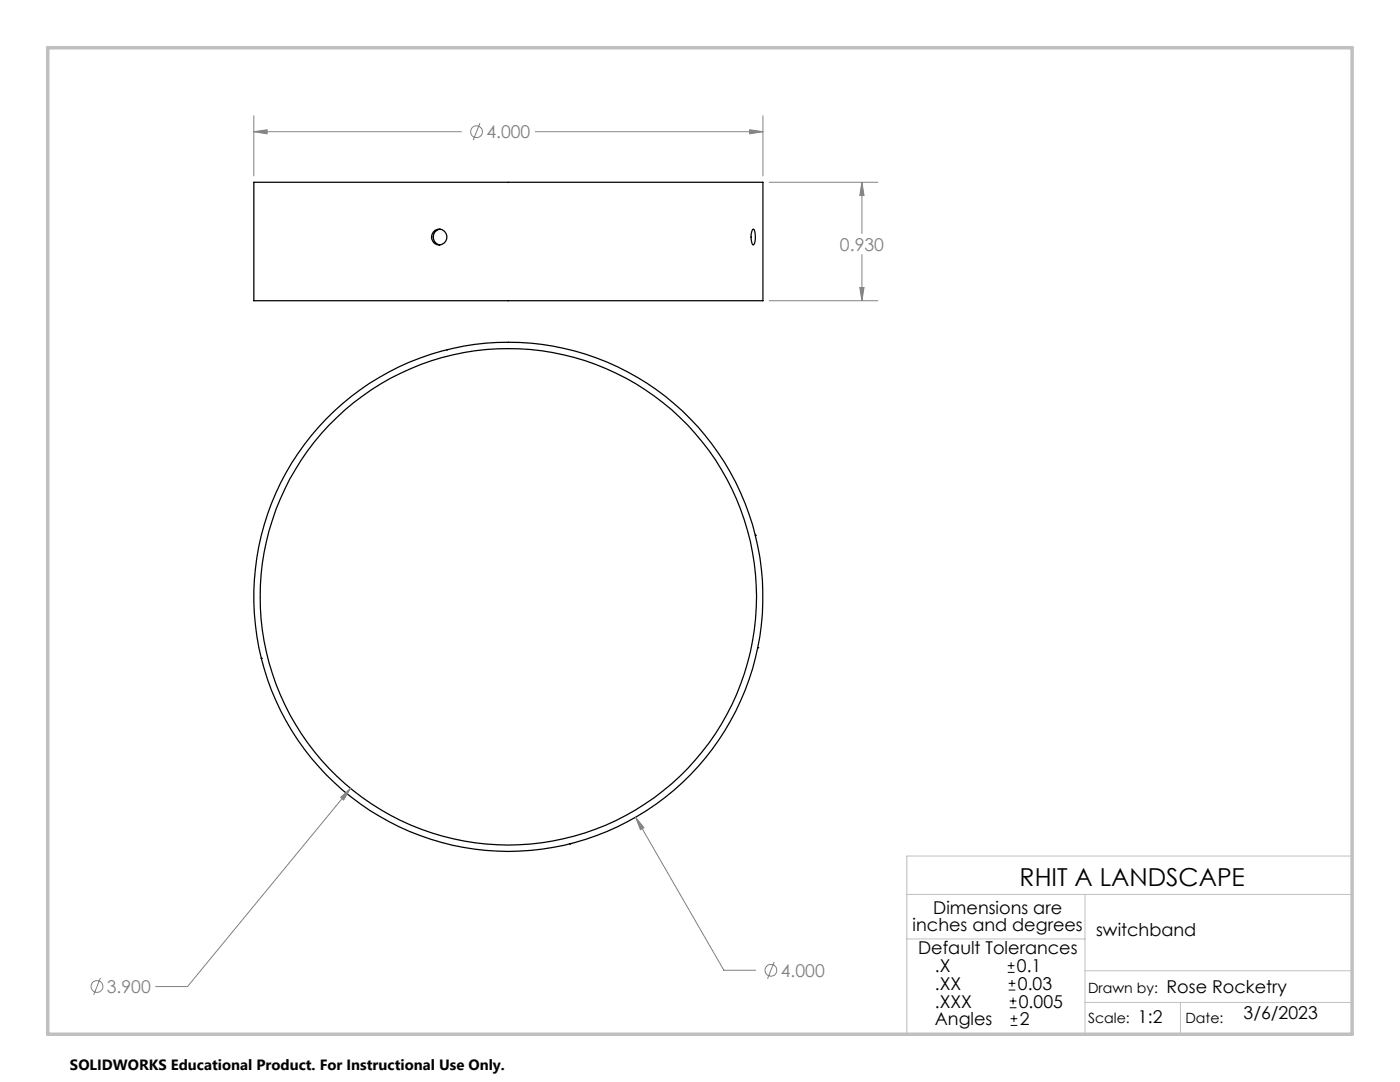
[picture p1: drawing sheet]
<svg xmlns="http://www.w3.org/2000/svg" width="279mm" height="216mm" viewBox="0 0 279 216" stroke-linecap="round" stroke-linejoin="round" font-family="sans-serif">
<g fill="none" stroke="#000" stroke-width=".25">
<path d="M50.7 36.4h101.6v23.6h-101.6zM87.9 45.8a1.56 1.56 0 0 0-1.4 1.5 1.56 1.56 0 0 0 1.3 1.6M150.2 45.8l.2-.1a3.8 3.8 0 0 1 .1 3.1l-.2 .1a3.2 3.2 0 0 1-.1-3.1zM89.2 69.8h.1M150.7 106.8h.1M52.1 131.4h.1M151.2 129.3h.1M113.7 168.4h.1"/>
<circle cx="87.7" cy="47.3" r="1.56"/>
<circle cx="101.4" cy="119.1" r="50.8"/>
<circle cx="101.5" cy="119.1" r="49.5"/>
</g>
<g fill="none" stroke="#808080" stroke-width=".2">
<path d="M50.7 26.3l2.6-.4v.8zM50.7 23.1v12M50.7 26.3h41.4M95.8 24.6l-1.4 3.4M106.8 26.3h45.5M149.6 25.9l2.7 .4-2.7 .4zM152.3 23.1v12M153.5 36.4h21.7M172 36.4l.4 2.6h-.8zM172 36.4v10.2M171.6 57.4h.8l-.4 2.6zM172 50.8v9.2"/>
<path d="M153.5 60h21.7M68 159.1l2-1.8-1.4 2.3zM70 157.3l-32.6 39.5h-6.3M126.9 163.1l1.6 2.1-.7 .4zM126.9 163.1l17.6 30.5h6.3M20 195.2l-1.3 3.3M154.5 191.9l-1.3 3.4"/>
<circle cx="95.1" cy="26.3" r="1.18"/>
<circle cx="19.4" cy="196.8" r="1.18"/>
<circle cx="153.9" cy="193.6" r="1.18"/>
</g>
<path d="M201.1 194h1.4M201.1 192.7h1.4M201.3 197.6h1.3M201.3 196.2h1.3M201.5 199.7h1.3M201.8 192v1.4M202 195.5v1.4M202.2 199.1v1.3M201.5 201.1h1.3M201.7 204.6h1.3M201.7 203.3h1.3M202.4 202.6v1.3" fill="none" stroke="#000" stroke-width=".2"/>
<path d="M181 178.5h88.8M181 170.8h88.8v35.6h-88.8zM216.5 178.5v27.9M181 187.4h35.5M216.5 193.7h53.3M216.5 200h53.3M235.6 200v6.4" fill="none" stroke="#c0c0c0" stroke-width=".2"/>
<path d="M9.5 9.5h260.3v196.9h-260.3z" fill="none" stroke="#c0c0c0" stroke-width=".7"/>
<path d="M149.6 25.9l2.7 .4-2.7 .4zM50.7 26.3l2.6-.4v.8zM171.6 57.4h.8l-.4 2.6zM172 36.4l.4 2.6h-.8zM126.9 163.1l.9 2.5 .7-.4zM68 159.1l.6 .5 1.4-2.3z" fill="#808080"/>
<text font-size="4.9" x="203.5" y="176.7">RHIT A LANDSCAPE</text>
<g font-size="3.5" fill="#808080">
<text x="97.1" y="27.6">4.000</text>
<text x="167.6" y="50">0.930</text>
<text x="155.8" y="194.9">4.000</text>
<text x="21.3" y="198.2">3.900</text>
</g>
<g font-size="3.5">
<text x="182.1" y="185.9">inches and degrees</text>
<text x="186.3" y="182.3">Dimensions are</text>
<text x="183.2" y="190.3">Default Tolerances</text>
<text x="218.8" y="186.8">switchband</text>
<text x="186.6" y="194">.X</text>
<text x="186.6" y="197.5">.XX</text>
<text x="202.9" y="194">0.1</text>
<text x="203.1" y="197.5">0.03</text>
<text x="186.6" y="201.1">.XXX</text>
<text x="203.3" y="201.1">0.005</text>
<text x="232.8" y="198.1">Rose Rocketry</text>
<text x="248.2" y="203.3">3/6/2023</text>
<text x="186.6" y="204.6">Angles</text>
<text x="203.5" y="204.6">2</text>
<text x="227.1" y="204.1">1:2</text>
</g>
<text font-size="3" x="14" y="213.5">SOLIDWORKS Educational Product. For Instructional Use Only.</text>
<g font-size="2.8">
<text x="217.2" y="198.1">Drawn by:</text>
<text x="217.2" y="204.1">Scale:</text>
<text x="236.6" y="204.1">Date:</text>
</g>
</svg>
